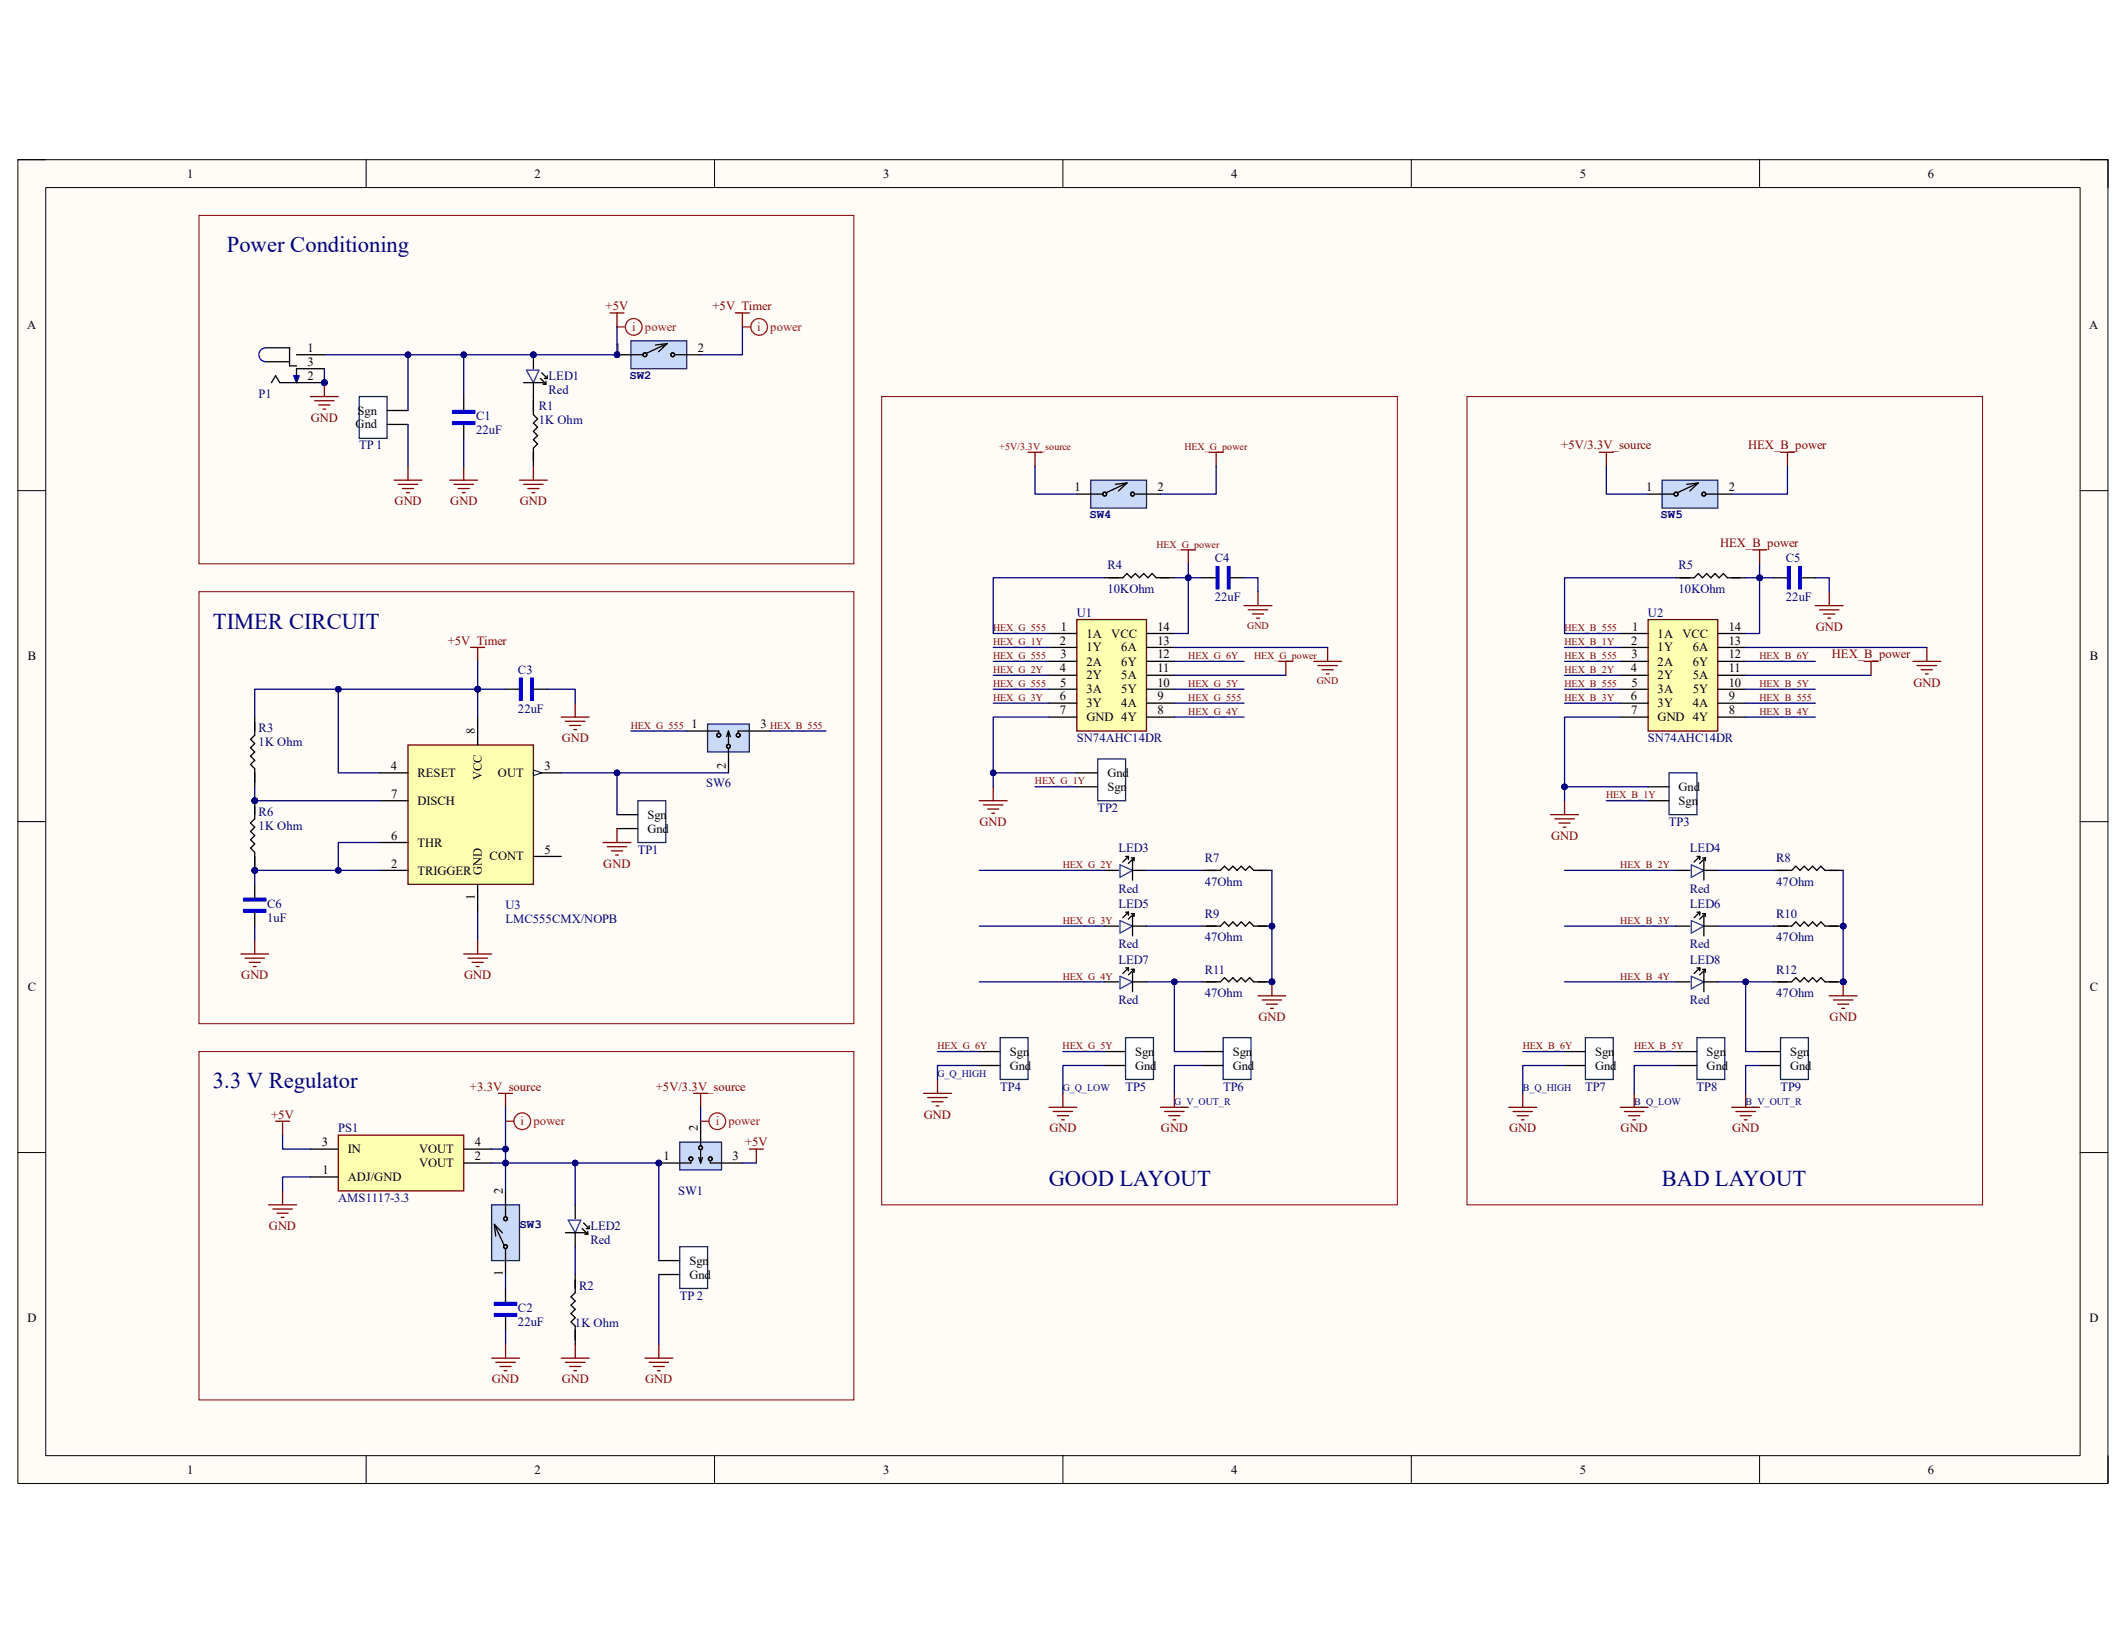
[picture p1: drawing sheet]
# Altium schematic sheet hex-inverter.SchDoc
size 381 x 241 mm; SheetNumber: 1; SheetTotal: 1

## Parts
C1  22uF  [1206_Passive_Capacitor]
C2  22uF  [1206_Passive_Capacitor]
C3  22uF  [1206_Passive_Capacitor]
C4  22uF  [1206_Passive_Capacitor]
C5  22uF  [1206_Passive_Capacitor]
C6  1uF  [1206_Passive_Capacitor]
LED1  Red  [LED_1206]
LED2  Red  [LED_1206]
LED3  Red  [LED_1206]
LED4  Red  [LED_1206]
LED5  Red  [LED_1206]
LED6  Red  [LED_1206]
LED7  Red  [LED_1206]
LED8  Red  [LED_1206]
P1  Power Jack  [Power_Jack]  (value not drawn)
PS1  AMS1117-3.3  [LDO]
R1  value 1K Ohm  [1206_Passive_Resitor]  (hidden comment: 1k)
R2  value 1K Ohm  [1206_Passive_Resitor]  (hidden comment: 1k)
R3  value 1K Ohm  [1206_Passive_Resitor]  (hidden comment: 1k)
R4  value 10KOhm  [1206_Passive_Resitor]  (hidden comment: 10k)
R5  value 10KOhm  [1206_Passive_Resitor]  (hidden comment: 10k)
R6  value 1K Ohm  [1206_Passive_Resitor]  (hidden comment: 1k)
R7  value 47Ohm  [1206_Passive_Resitor]  (hidden comment: 47 Ohms)
R8  value 47Ohm  [1206_Passive_Resitor]  (hidden comment: 47 Ohms)
R9  value 47Ohm  [1206_Passive_Resitor]  (hidden comment: 47 Ohms)
R10  value 47Ohm  [1206_Passive_Resitor]  (hidden comment: 47 Ohms)
R11  value 47Ohm  [1206_Passive_Resitor]  (hidden comment: 47 Ohms)
R12  value 47Ohm  [1206_Passive_Resitor]  (hidden comment: 47 Ohms)
SW1  PREC003SAAN-RC  [3_PIN_100mil]  (value not drawn)
SW2  SW_2Pin_100mil_Switch  [2Pin-Header-Conn]  (value not drawn)
SW3  SW_2Pin_100mil_Switch  [2Pin-Header-Conn]  (value not drawn)
SW4  SW_2Pin_100mil_Switch  [2Pin-Header-Conn]  (value not drawn)
SW5  SW_2Pin_100mil_Switch  [2Pin-Header-Conn]  (value not drawn)
SW6  PREC003SAAN-RC  [3_PIN_100mil]  (value not drawn)
TP1  10x Probe TP  [TP10x_Probe]  (value not drawn)
TP2  10x Probe TP  [TP10x_Probe]  (value not drawn)
TP3  10x Probe TP  [TP10x_Probe]  (value not drawn)
TP4  10x Probe TP  [TP10x_Probe]  (value not drawn)
TP5  10x Probe TP  [TP10x_Probe]  (value not drawn)
TP6  10x Probe TP  [TP10x_Probe]  (value not drawn)
TP7  10x Probe TP  [TP10x_Probe]  (value not drawn)
TP8  10x Probe TP  [TP10x_Probe]  (value not drawn)
TP9  10x Probe TP  [TP10x_Probe]  (value not drawn)
TP_1  10x Probe TP  [TP10x_Probe]  (value not drawn)
TP_2  10x Probe TP  [TP10x_Probe]  (value not drawn)
U1  SN74AHC14DR  [HEX_74AC14]
U2  SN74AHC14DR  [HEX_74AC14]
U3  LMC555CMX/NOPB  [TS555IDTTR]

## Blocks framed on the sheet
Power Conditioning: C1 LED1 P1 R1 SW2 TP_1
GOOD LAYOUT: C4 LED3 LED5 LED7 R4 R7 R9 R11 SW4 TP2 TP4-TP6 U1
BAD LAYOUT: C5 LED4 LED6 LED8 R5 R8 R10 R12 SW5 TP3 TP7-TP9 U2
TIMER CIRCUIT: C3 C6 R3 R6 SW6 TP1 U3
3.3 V Regulator: C2 LED2 PS1 R2 SW1 SW3 TP_2

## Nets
+3.3V_source: LED2.1 PS1.2(VOUT) PS1.4(VOUT) SW1.1 SW3.2 TP_2.1(Sgn)
+5V: C1.2 LED1.1 P1.1 PS1.3(IN) SW1.3 SW2.1 TP_1.1(Sgn)
+5V/3.3V_source: SW1.2 SW4.1 SW5.1
+5V_Timer: C3.2 R3.2 SW2.2 U3.4(RESET) U3.8(VCC)
GND: C1.1 C2.1 C3.1 C4.1 C5.1 C6.1 P1.2 P1.3 PS1.1(ADJ/GND) R1.2 R2.1 R7.2 R8.2 R9.2 R10.2 R11.2 R12.2 TP1.2(Gnd) TP2.2(Gnd) TP3.2(Gnd) TP4.2(Gnd) TP5.2(Gnd) TP6.2(Gnd) TP7.2(Gnd) TP8.2(Gnd) TP9.2(Gnd) TP_1.2(Gnd) TP_2.2(Gnd) U1.7(GND) U1.13(6A) U2.7(GND) U2.13(6A) U3.1(GND)
HEX_B_power: C5.2 R5.2 SW5.2 U2.11(5A) U2.14(VCC)
HEX_G_power: C4.2 R4.2 SW4.2 U1.11(5A) U1.14(VCC)
HEX_B_1Y: TP3.1(Sgn) U2.2(1Y)
HEX_B_2Y: LED4.1 U2.4(2Y)
HEX_B_3Y: LED6.1 U2.6(3Y)
HEX_B_4Y: LED8.1 U2.8(4Y)
HEX_B_5Y: TP8.1(Sgn) U2.10(5Y)
HEX_B_6Y: TP7.1(Sgn) U2.12(6Y)
HEX_B_555: R5.1 SW6.3 U2.1(1A) U2.3(2A) U2.5(3A) U2.9(4A)
HEX_G_1Y: TP2.1(Sgn) U1.2(1Y)
HEX_G_2Y: LED3.1 U1.4(2Y)
HEX_G_3Y: LED5.1 U1.6(3Y)
HEX_G_4Y: LED7.1 U1.8(4Y)
HEX_G_5Y: TP5.1(Sgn) U1.10(5Y)
HEX_G_6Y: TP4.1(Sgn) U1.12(6Y)
HEX_G_555: R4.1 SW6.1 U1.1(1A) U1.3(2A) U1.5(3A) U1.9(4A)
NetC2_2: C2.2 SW3.1
NetC6_2: C6.2 R6.1 U3.2(TRIGGER) U3.6(THR)
NetLED1_2: LED1.2 R1.1
NetLED2_2: LED2.2 R2.2
NetLED3_2: LED3.2 R7.1
NetLED4_2: LED4.2 R8.1
NetLED5_2: LED5.2 R9.1
NetLED6_2: LED6.2 R10.1
NetLED7_2: LED7.2 R11.1 TP6.1(Sgn)
NetLED8_2: LED8.2 R12.1 TP9.1(Sgn)
NetR3_1: R3.1 R6.2 U3.7(DISCH)
NetSW6_2: SW6.2 TP1.1(Sgn) U3.3(OUT)

Not connected (* = marked no-connect by the designer): U3 5(CONT)

## Layout directives
rule Width Constraint [Pref Width = 20mil    Min Width = 15mil    Max Width = 20mil]: +3.3V_source, +5V, +5V/3.3V_source, +5V_Timer

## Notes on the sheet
- (near TP4) G_Q_HIGH
- (near TP5) G_Q_LOW
- (near TP7) B_Q_HIGH
- (near TP6) G_V_OUT_R
- B_Q_LOW
- (near TP9) B_V_OUT_R
